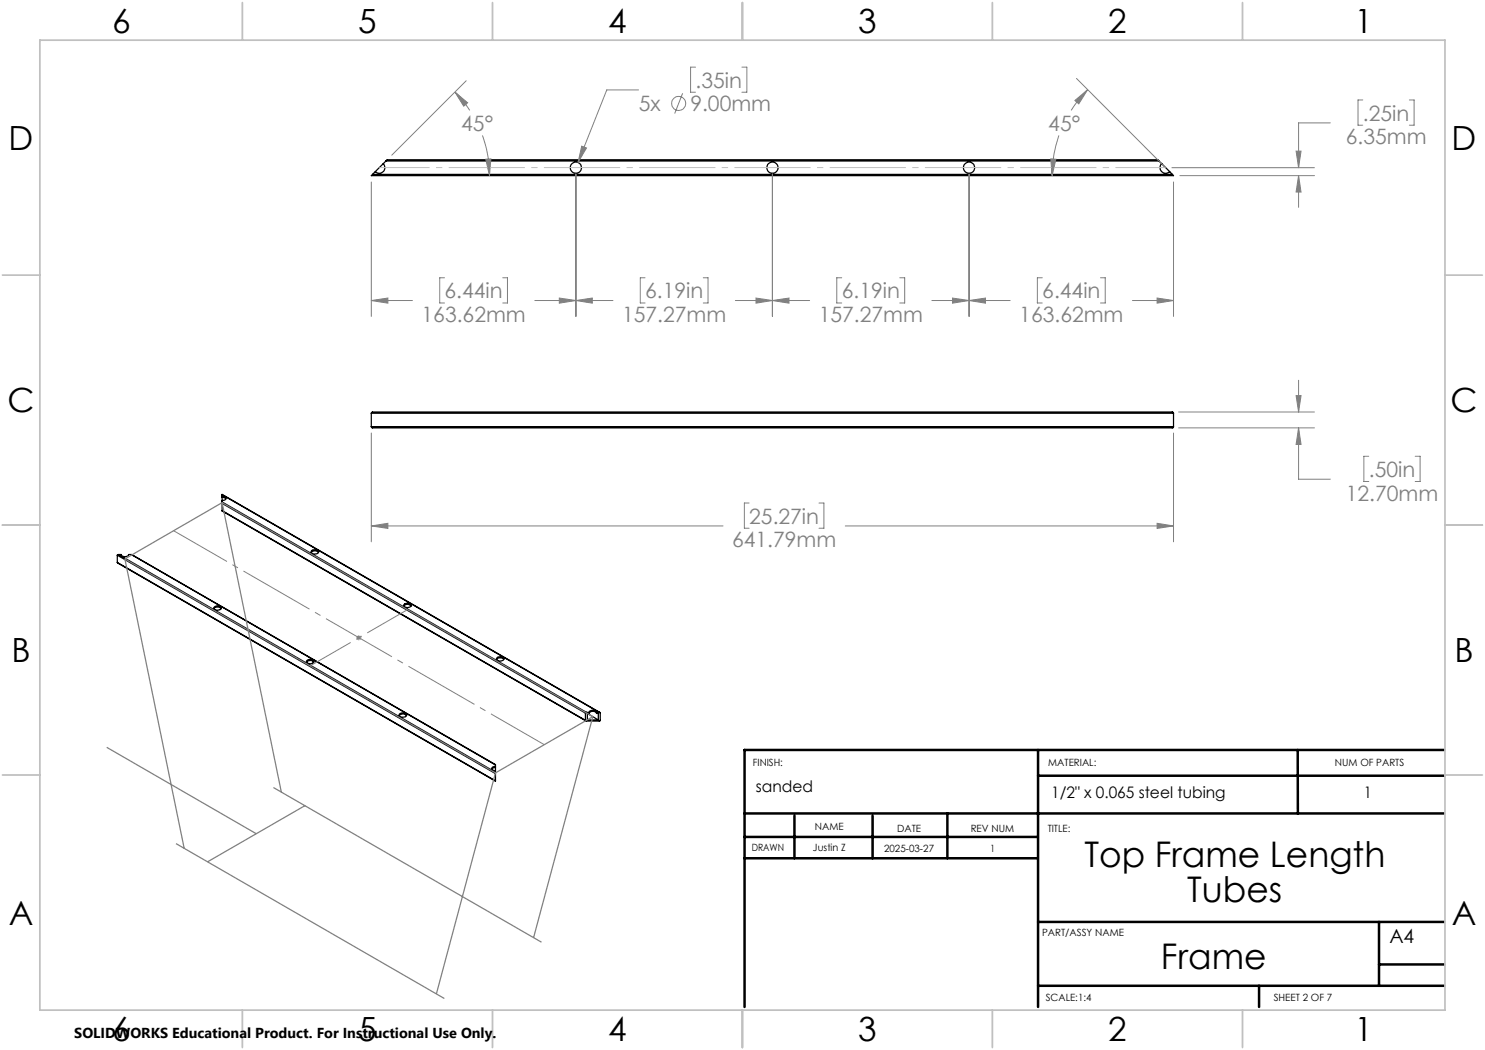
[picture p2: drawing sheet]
<svg xmlns="http://www.w3.org/2000/svg" width="297mm" height="210mm" viewBox="0 0 297 210" stroke-linecap="round" stroke-linejoin="round" font-family="sans-serif">
<g fill="none" stroke="#000" stroke-width=".25">
<path d="M74.5 34.9l-.2 .2h160.4l-.2-.2M74.5 34.9h160M76.7 32.7a1.12 1.12 0 0 1 0 1.6 1.12 1.12 0 0 1-1.6 0M77.2 32.2l.2-.2h154.2l.2 .2M77.2 32.2h154.6M77.2 32.2l-2.7 2.7M231.8 32.2l.5 .5M232.3 32.7a1.12 1.12 0 0 0 0 1.6 1.12 1.12 0 0 0 1.6 0M232.3 32.7l1.6 1.6M233.9 34.3l.6 .6M44.4 99.2a.48 .48 0 0 1 .6 .1 .48 .48 0 0 1 0 .7l-.6 .1M44.4 98.9l75.6 43.6"/>
<path d="M44.4 99.5l.6 .1 .2 .2M44.4 98.9l75.4 43.6M44.4 98.9v1.5M74.3 82.6l.2-.2h160l.2 .2M74.3 85.3l.1 .3h160.2l.1-.3M74.3 82.6h160.4M74.3 85.3h160.4M74.3 82.6v2.7M234.7 82.6v2.7M23.5 112.5l75.6 43.7M23.5 111l75.6 43.7M23.5 111v1.5"/>
<path d="M23.7 110.9l-.2 .1M23.7 110.9h.5a.85 .85 0 0 0 1.5 0h.5M23.7 110.9l75.4 43.5M26.2 110.9l72.9 42.1M44.4 100.4v.3M44.4 102.1l72.8 42.1M44.4 100.4l72.9 42.1M44.4 100.7v1.4M44.4 100.7l72.7 41.9M44.4 102.1l72.7 42M62.2 110.5a.98 .98 0 0 1 1.5 0M62.3 110.2a.87 .87 0 0 1 1.4 .3 .87 .87 0 0 1-1.5-.2z"/>
<path d="M42.8 121.7a.98 .98 0 0 1 1.4 0M42.9 121.4a.81 .81 0 0 1 1.3 .3 .9 .9 0 0 1-1.4-.1zM61.3 132.4a.98 .98 0 0 1 1.5 0M61.4 132.1a.92 .92 0 0 1 1.4 .2 .8 .8 0 0 1-.8 .4 .8 .8 0 0 1-.7-.5zM80.8 121.2a.92 .92 0 0 1 1.4 0M80.9 120.9a.83 .83 0 0 1 1.3 .3 .85 .85 0 0 1-1.4-.2zM99.3 131.9a.98 .98 0 0 1 1.5 0M99.4 131.6a.92 .92 0 0 1 1.4 .2 .8 .8 0 0 1-.8 .4 .8 .8 0 0 1-.7-.5zM79.9 143.1a.98 .98 0 0 1 1.4 0M79.9 142.8a.86 .86 0 0 1 1.4 .3 .87 .87 0 0 1-1.5-.2zM99.1 154.4v.3M99.1 153.3h-.2a.42 .42 0 0 0-.5 .4 .42 .42 0 0 0 .5 .4l.2 .1"/>
<path d="M99.1 153.5l-.4 .1-.3 .2M99.1 153v1.4M99.1 154.7v1.5M117.1 142.6v1.5M117.3 142.5l-.2 .1M117.3 142.5h.5M117.5 142.7h.3M117.5 142.7v1.3h2.2M117.5 142.7l2.2 1.3M117.8 142.5a.85 .85 0 0 1 1.5 0M117.8 142.7a.85 .85 0 0 1 1.5 0M117.8 142.5v.2"/>
<path d="M119.3 142.5h.5M119.3 142.7h.4v1.3M119.3 142.5v.2M119.8 142.5h.3l-.1 1.7h-2.8l-.1-.1"/>
<circle cx="115.2" cy="33.5" r="1.13"/>
<circle cx="154.5" cy="33.5" r="1.13"/>
<circle cx="193.8" cy="33.5" r="1.13"/>
</g>
<g fill="none" stroke="#808080" stroke-width=".2">
<path d="M91 18.4l2.5 2.2-.8 .6zM91 18.4l1.6 1.8 1.3 1.9M93.2 16.1l-14.8 14.9M127.7 18h-6.3l-5.8 14.5M136.5 18.7l-1.6 4M139.1 13.4h-1v5h1M148.4 13.4h1v5h-1M215.3 15.7l17.7 17.7M217.5 17.9a23 23 0 0 0-3.3 4.2M272.6 20h-1v5h1M281.9 20h.9v5h-.9M74.3 36.4v26.9"/>
<path d="M96.5 27.1a23.7 23.7 0 0 1 1.4 8M97.2 31.8h1l-.3 3.3zM115.2 34.8v28.5M116.3 29.2l1 .4-1.7 2.9zM154.5 34.8v28.5M193.8 34.8v28.5M210.1 31.8h1.1l-.8 3.3zM211.8 27.1a23.9 23.9 0 0 0-1.4 8M215 20.1l2.5-2.2-1.7 2.9zM234.4 33.5h28.5M234.7 36.4v26.9M236 35.1h26.9"/>
<path d="M259.2 30.2h1l-.5 3.3zM259.7 35.1l.5 3.3h-1zM259.7 35.1v6.4M266.1 24.6h-6.4v8.9M88.9 55.6h-1v5h1M100.5 55.6h1v5h-1M111.9 59.6l3.3 .5-3.3 .5zM129 55.6h-.9v5h.9M140.7 55.6h.9v5h-.9M151.2 59.6l3.3 .5-3.3 .5zM168.3 55.6h-.9v5h.9M180 55.6h.9v5h-.9"/>
<path d="M190.5 59.6l3.3 .5-3.3 .5zM208.5 55.6h-1v5h1M220.1 55.6h1v5h-1M231.4 59.6l3.3 .5-3.3 .5zM74.3 60.1l3.3-.5v1zM74.3 60.1h8.2M107 60.1h15.6M115.2 60.1l3.3-.5v1zM147.1 60.1h14.8M154.5 60.1l3.3-.5v1zM186.4 60.1h15.6M193.8 60.1l3.3-.5v1z"/>
<path d="M226.5 60.1h8.2M259.2 79.1h1l-.5 3.3zM259.7 76.1v6.3M74.3 86.6v21.8M234.7 86.6v21.8M235.7 85.6h27.2M235.7 82.4h27.2M259.7 85.6l.5 3.3h-1zM259.7 85.6v10.2h6.4M273.8 91.3h-1v5h1M283 91.3h1v5h-1M74.3 105.2l3.3-.5v1z"/>
<path d="M74.3 105.2h70.3M149.8 100.6h-.9v5h.9M163.8 100.6h1v5h-1M169.1 105.2h65.6M231.4 104.7l3.3 .5-3.3 .5zM71.3 127.6h1M71.4 127.2l.7 .7M71.8 127.1v.9M72.1 127.2l-.7 .7"/>
<circle cx="135.7" cy="20.7" r="1.42"/>
</g>
<path d="M75.9 33.5h157.2" fill="none" stroke="#c0c0c0" stroke-width=".2" stroke-dasharray="15.2 1.3 1.3 1.3" stroke-dashoffset="5.2" stroke-linecap="butt"/>
<path d="M108.9 148.9l-74.2-42.8" fill="none" stroke="#808080" stroke-width=".2" stroke-dasharray="15.2 1.3 1.3 1.3" stroke-dashoffset="2.9" stroke-linecap="butt"/>
<path d="M62.1 133.2l19.4-11.3" fill="none" stroke="#808080" stroke-width=".2" stroke-dasharray="15.2 1.3 1.3 1.3" stroke-dashoffset="5.9" stroke-linecap="butt"/>
<path d="M25 111.8l11.8 57.8M25 111.8l74.1 42.8M44.4 100.5l-19.4 11.3M44.4 100.5l74.2 42.8M44.4 100.5l11.9 57.9M21.3 149.5l30 17.2M54.7 157.5l53.6 30.9M99.1 154.6l-11.8 44.2M118.6 143.3l-19.5 11.3M118.6 143.3l-11.9 44.2M35.2 168.7l53.7 31M61 161.1l-19.5 11.3" fill="none" stroke="#808080" stroke-width=".25"/>
<g fill="none" stroke="#000" stroke-width=".5">
<path d="M207.6 150v51.4M207.6 155.1h81.2M259.5 150l.1 12.7M288.8 150h-139.9v51.4M148.9 162.7h139.9M148.9 171.7h58.6M148.9 167.4h58.7M158.9 163.2v8.5M174.5 163.2v8.5M189.5 162.7v9M207.6 197.2h81.2M207.6 184.4h81.2"/>
<path d="M251.8 197.2v4.2M275.8 184.4v12.8M275.8 192.9h13"/>
</g>
<g fill="none" stroke="#c0c0c0" stroke-width=".35">
<path d="M8 8h281v194h-281zM48.5 .5v7.5M98.5 .5v7.5M148.5 .5v7.5M198.5 .5v7.5M248.5 .5v7.5M.5 55h7.5M289 55h7.5M.5 105h7.5M289 105h7.5M.5 155h7.5M289 155h7.5"/>
<path d="M48.5 202v7.5M98.5 202v7.5M148.5 202v7.5M198.5 202v7.5M248.5 202v7.5"/>
</g>
<g fill="#808080">
<path d="M74.3 105.2l3.3-.5v1zM231.4 104.7l3.3 .5-3.3 .5zM259.7 85.6l.5 3.3h-1zM259.2 79.1h1l-.5 3.3z"/>
<path d="M215 20.1l2.5-2.2-1.7 2.9zM210.1 31.8h1.1l-.8 3.3zM97.2 31.8h1l-.3 3.3zM91 18.4l2.5 2.2-.8 .6zM193.8 60.1l3.3-.5v1zM231.4 59.6l3.3 .5-3.3 .5zM154.5 60.1l3.3-.5v1zM190.5 59.6l3.3 .5-3.3 .5zM115.2 60.1l3.3-.5v1zM151.2 59.6l3.3 .5-3.3 .5zM111.9 59.6l3.3 .5-3.3 .5zM74.3 60.1l3.3-.5v1zM259.2 30.2h1l-.5 3.3zM259.7 35.1l.5 3.3h-1zM116.3 29.2l-.7 3.3 1.7-2.9z"/>
</g>
<g font-size="7.1">
<text x="216.9" y="173.4">Top Frame Length</text>
<text x="237.5" y="180.4">Tubes</text>
<text x="232.2" y="193.7">Frame</text>
</g>
<g font-size="6.7">
<text x="22.4" y="6.6">6</text>
<text x="71.7" y="6.6">5</text>
<text x="121.7" y="6.6">4</text>
<text x="171.7" y="6.6">3</text>
<text x="221.7" y="6.6">2</text>
<text x="270.9" y="6.6">1</text>
<text x="1.7" y="29.9">D</text>
<text x="290.3" y="29.9">D</text>
<text x="1.5" y="82.4">C</text>
<text x="290.1" y="82.4">C</text>
<text x="2.3" y="132.4">B</text>
<text x="290.9" y="132.4">B</text>
<text x="1.7" y="184.9">A</text>
<text x="290.3" y="184.9">A</text>
<text x="22.4" y="208.2">6</text>
<text x="71.7" y="208.2">5</text>
<text x="121.7" y="208.2">4</text>
<text x="171.7" y="208.2">3</text>
<text x="221.7" y="208.2">2</text>
<text x="270.9" y="208.2">1</text>
</g>
<g font-size="4.2" fill="#808080">
<text x="139.1" y="17.5">.35in</text>
<text x="127.7" y="22.2">5x</text>
<text x="138.1" y="22.3">9.00mm</text>
<text x="92.2" y="26.2">45°</text>
<text x="209.7" y="26.2">45°</text>
<text x="269.2" y="28.9">6.35mm</text>
<text x="272.6" y="24.1">.25in</text>
<text x="88.9" y="59.6">6.44in</text>
<text x="129" y="59.6">6.19in</text>
<text x="168.3" y="59.6">6.19in</text>
<text x="208.5" y="59.6">6.44in</text>
<text x="84.3" y="64.4">163.62mm</text>
<text x="124.4" y="64.4">157.27mm</text>
<text x="163.7" y="64.4">157.27mm</text>
<text x="203.9" y="64.4">163.62mm</text>
<text x="273.8" y="95.4">.50in</text>
<text x="269.2" y="100.1">12.70mm</text>
<text x="149.8" y="104.7">25.27in</text>
<text x="146.4" y="109.5">641.79mm</text>
</g>
<text font-size="3.9" x="277.9" y="188.5">A4</text>
<g font-size="3.2">
<text x="151.2" y="158.5">sanded</text>
<text x="210.2" y="159.6">1/2&quot; x 0.065 steel tubing</text>
<text x="272.7" y="159.6">1</text>
</g>
<text font-size="2.9" x="14.9" y="207.6">SOLIDWORKS Educational Product. For Instructional Use Only.</text>
<g font-size="2">
<text x="150.6" y="153.2">FINISH:</text>
<text x="209.7" y="153.2">MATERIAL:</text>
<text x="267" y="153.2">NUM OF PARTS</text>
<text x="163" y="166.1">NAME</text>
<text x="179.4" y="166.3">DATE</text>
<text x="194.1" y="166.3">REV NUM</text>
<text x="209.5" y="166.3">TITLE:</text>
<text x="150.3" y="170.1">DRAWN</text>
<text x="162.6" y="170.1">Justin Z</text>
<text x="176.8" y="170.4">2025-03-27</text>
<text x="198" y="170.4">1</text>
<text x="208.4" y="187.1">PART/ASSY NAME</text>
<text x="209.2" y="200.3">SCALE:1:4</text>
<text x="254.7" y="200.3">SHEET 2 OF 7</text>
</g>
</svg>
